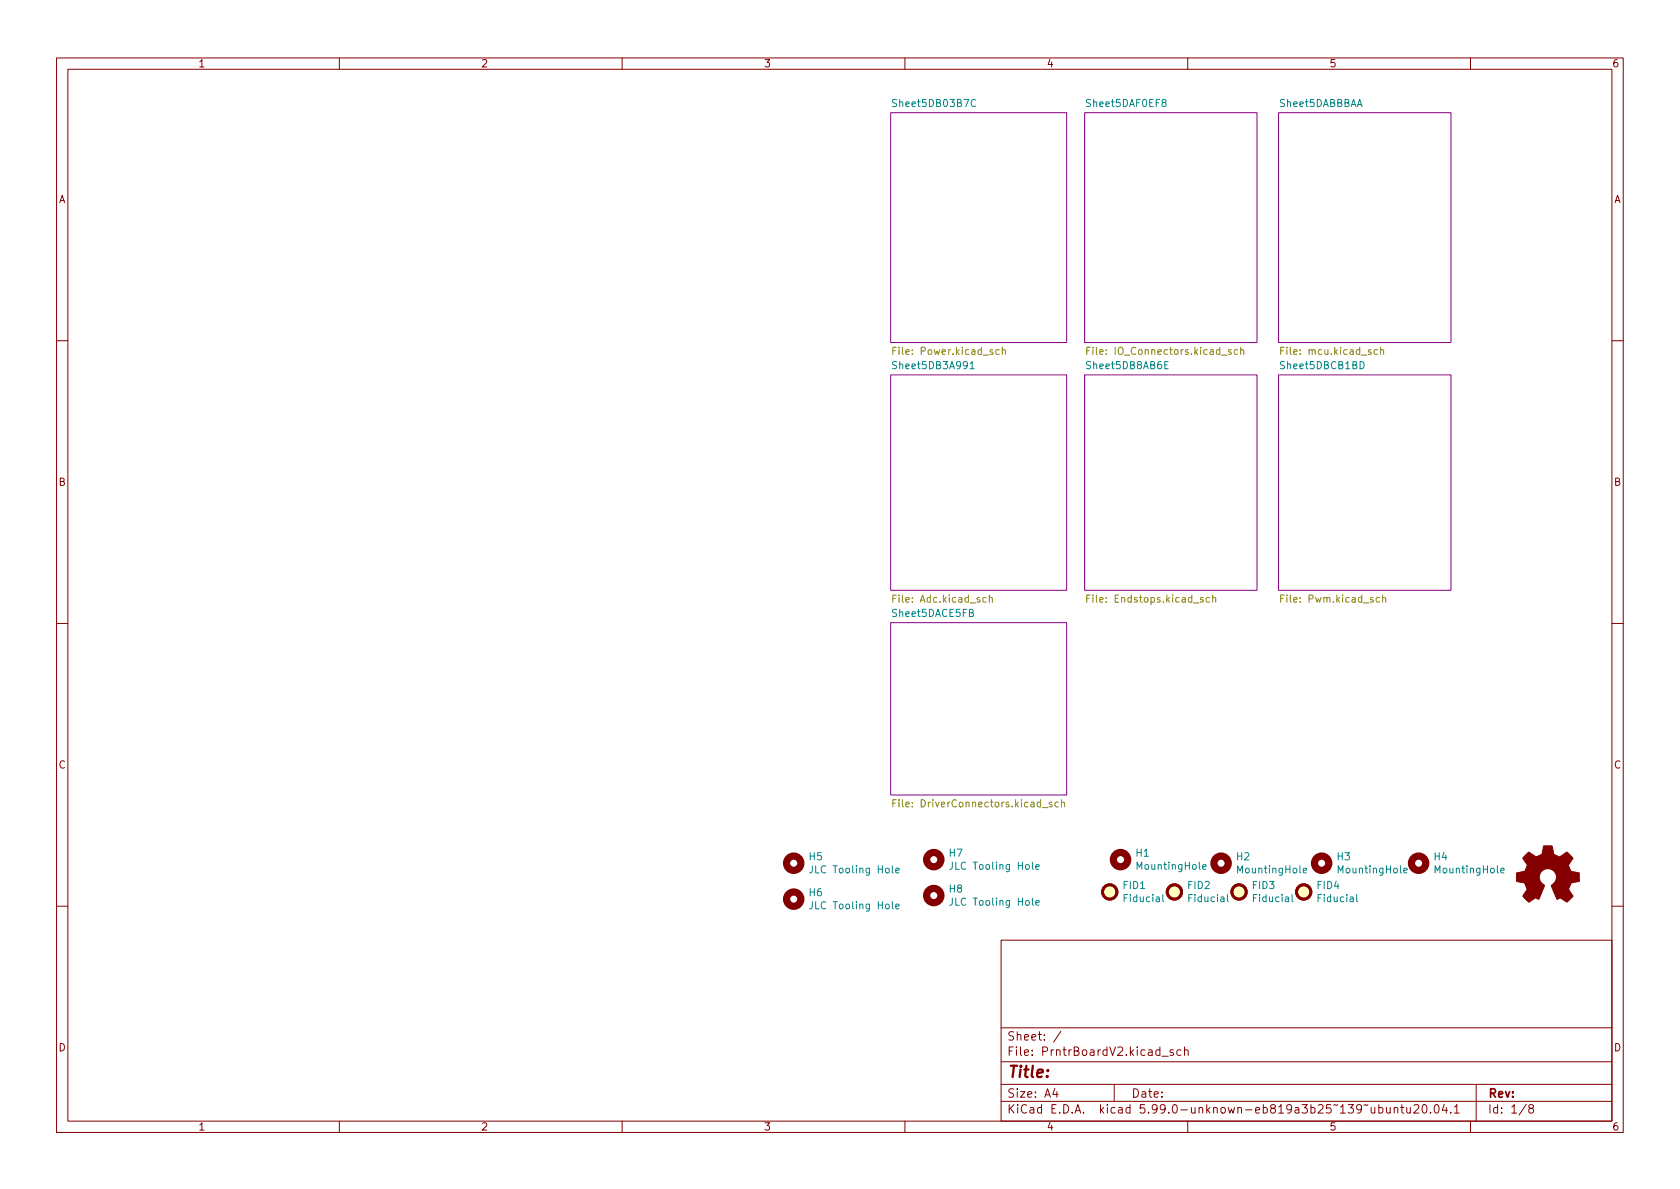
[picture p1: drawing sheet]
<svg xmlns="http://www.w3.org/2000/svg" width="297mm" height="210mm" viewBox="0 0 297 210" stroke-linecap="round" stroke-linejoin="round" font-family="sans-serif">
<g fill="none" stroke="#840000" stroke-width=".18">
<path d="M10 10.2h277v190.1h-277zM12 12.2h273v186.1h-273zM60 10.2v2M110 10.2v2M160 10.2v2M210 10.2v2M260 10.2v2M10 60.2h2M285 60.2h2M10 110.2h2M285 110.2h2M10 160.2h2"/>
<path d="M177 166.3h108v32h-108zM285 160.2h2M60 198.3v2M110 198.3v2M160 198.3v2M177 194.8h108M177 191.8h108M177 187.8h108M177 181.8h108M186.5 192.5l-.4 1h1M186.9 193v1M187.6 182.4l-1.3 1.9"/>
<path d="M197 191.8v3M205.4 186.8h1.2M207.4 185.7l-.3-.1-.2 .2v.3l.5 .1v.4h-.5M208.8 185.7l-.4-.1-.3 .3v.4l.1 .3h.6M209.4 185.8l.2-.2 .4 .1 .1 .9M209.4 185.1v1.5M210 198.3v2M243.8 195.9l.4-.1 .3 .3v.4l-.1 .3h-.6M243.8 195.3v1.5M245.1 195.8l.1 1h.4l.2-.1M245.8 195.8v1M246.5 196l.2-.2 .4 .1v.9"/>
<path d="M246.5 195.8v1M247.6 195.8h.6M247.9 195.3v1.3l.3 .2M248.7 195.8l.1 1h.3l.3-.1M249.4 195.8v1M250 195.5l.6-.2 .2 .2 .1 .3-1 1h1M251.6 195.4l.2-.1a.81 .81 0 0 1 .6 .7 .81 .81 0 0 1-.3 .8h-.2a.81 .81 0 0 1-.5-.6 .81 .81 0 0 1 .2-.8zM252.9 196.7v.1M253.8 195.4l.1-.1a.81 .81 0 0 1 .6 .7 .81 .81 0 0 1-.3 .8h-.1a.81 .81 0 0 1-.6-.6 .81 .81 0 0 1 .3-.8zM255.4 195.3l-.4 1h.9M255.7 195.8v1M256.5 196.7v.1"/>
<path d="M257.1 195.8l.5-.5v1.5M257.1 196.8h.9M260 198.3v2M261 191.8v6.5M269.9 195.3l-1.3 1.9M270.6 196l-.3-.3 .1-.2 .2-.2 .4 .1 .2 .2-.1 .2-.7 .2-.1 .3v.2l.3 .3h.4l.2-.3-.1-.4-.2-.1"/>
</g>
<g fill="#fff" stroke="#fff" stroke-width=".18">
<path d="M157.5 110.1h31.1v30.5h-31.1z"/>
<path d="M226.1 66.3h30.4v38.1h-30.4z"/>
<path d="M191.8 66.3h30.4v38.1h-30.4z"/>
<path d="M157.5 66.3h31.1v38.1h-31.1z"/>
<path d="M157.5 19.9h31.1v40.7h-31.1z"/>
<path d="M226.1 19.9h30.4v40.7h-30.4z"/>
<path d="M191.8 19.9h30.4v40.7h-30.4z"/>
</g>
<path d="M157.5 19.9h31.1v40.7h-31.1zM191.8 19.9h30.4v40.7h-30.4zM226.1 19.9h30.4v40.7h-30.4zM157.5 66.3h31.1v38.1h-31.1zM191.8 66.3h30.4v38.1h-30.4zM226.1 66.3h30.4v38.1h-30.4zM157.5 110.1h31.1v30.5h-31.1z" fill="none" stroke="#840084" stroke-width=".18"/>
<g fill="none" stroke="#848400" stroke-width=".18">
<path d="M157.9 62h.4M158.5 61.4h-.6v1.3M176.7 61.9l-.4-.1-.2 .3 .1 .5h.5M177.2 62l.2-.2 .3 .1 .1 .8M177.2 61.4v1.3M192.2 62h.4M192.8 61.4h-.6v1.3M217.7 61.9l-.3-.1-.2 .2v.2l.5 .1v.3h-.5M218.8 61.9l-.3-.1-.3 .3 .1 .5h.5M219.4 62l.1-.2 .3 .1 .1 .8M219.4 61.4v1.3M226.4 62h.5"/>
<path d="M227 61.4h-.6v1.3M243.6 61.9l-.4-.1-.2 .3 .1 .5h.5M244.1 62l.2-.2 .3 .1v.8M244.1 61.4v1.3M157.9 105.8h.4M158.5 105.2h-.6v1.3M174.4 105.7l-.4-.1-.2 .3 .1 .5h.5M174.9 105.8l.2-.2 .3 .1 .1 .8M174.9 105.2v1.3M192.2 105.8h.4M192.8 105.2h-.6v1.3M213.9 105.7l-.4-.1-.2 .3 .1 .5h.5"/>
<path d="M214.4 105.8l.2-.2 .3 .1 .1 .8M214.4 105.2v1.3M226.4 105.8h.5M227 105.2h-.6v1.3M243.9 105.7l-.3-.1-.3 .3 .1 .5h.5M244.5 105.8l.1-.2 .3 .1 .1 .8M244.5 105.2v1.3M157.9 142h.4M158.5 141.4h-.6v1.3M186 141.9l-.3-.1-.2 .2 .1 .2 .4 .1v.3h-.5M187.1 141.9l-.3-.1-.3 .3 .1 .5h.5M187.7 142l.2-.2 .3 .1v.8"/>
<path d="M187.7 141.4v1.3"/>
</g>
<g fill="none" stroke="#008484" stroke-width=".18">
<path d="M172.5 17.7a.6 .6 0 0 0-.8 .4 .6 .6 0 0 0 .6 .8l.2-.2M240 18.9l.4-1.3 .4 1.3M171.5 64.3l.4-.4v1.3M171.5 65.2h.8M205.9 64.5h.5M206.5 63.9h-.6v1.3h.6M240.5 63.9a.64 .64 0 0 1 .7 .7 .64 .64 0 0 1-.7 .6zM143.6 159.4v1a.41 .41 0 0 1-.5 .3M143.6 153.1v.9a.41 .41 0 0 1-.5 .4M157.8 159.4v1.1l.2 .2M157.8 153.1v1.1l.2 .2M158.4 153.9l.6-.1-.1-.2-.3-.1-.2 .2v.6h.5"/>
<path d="M168.4 158.8v.9a.41 .41 0 0 1-.5 .4M168.4 152.5v.9a.41 .41 0 0 1-.5 .3M182.5 158.8v1.1l.2 .2M182.5 152.5v1l.2 .2M183.1 159.7l.6-.2v-.2l-.4-.1-.2 .2 .1 .6h.5M183.1 153.3l.6-.1v-.3h-.4l-.2 .2 .1 .6h.5M205.6 158.2v1.1l.2 .1M212.7 153.3l.6-.1-.1-.3h-.4l-.1 .2v.6h.5M217 158.2v1.1l.2 .1M228.4 158.2v1.1l.2 .1M230.4 153.9l.6-.1v-.2l-.4-.1-.2 .2 .1 .6h.5M239.9 158.2v1.1l.2 .1"/>
<path d="M248.2 153.9l.6-.1v-.2l-.4-.1-.2 .2 .1 .6h.5M265.4 153.9l.6-.1-.1-.2-.4-.1-.1 .2v.6h.5M158.4 160.3l.6-.1-.1-.3h-.3l-.2 .2v.6h.5"/>
</g>
<path d="M269.7 151.2l.6-.5 .9 .6a.62 .62 0 0 0 1 0l.2-.1a1.62 1.62 0 0 0 .5-1.4l.1-.2h1.4l.2 .8a.74 .74 0 0 0 .7 .9l.5 .2 1.3-.8 1 1-.4 .7a.75 .75 0 0 0-.2 1.2l.2 .5 1.5 .3v1.4l-1.4 .3-.1 .2a1.23 1.23 0 0 0-.2 1.1l.6 1.1-.1 .1-1 .9-.8-.5a.54 .54 0 0 0-.8 0l-1.1-2.3a2.33 2.33 0 0 0 .9-2 1.54 1.54 0 0 0-2.5-.7 1.54 1.54 0 0 0 .4 2.6l-1.1 2.4a.69 .69 0 0 0-1.1 .2l-.6 .3-1.1-1 .8-1.2-.2-.6a.71 .71 0 0 0-.9-.7l-.8-.2v-1.4l.5-.1a1.11 1.11 0 0 0 1.2-.7 .72 .72 0 0 0-.2-1.2l-.4-.7z" fill="#840000" stroke="#840000" stroke-width=".18"/>
<g fill="#ffffc2" stroke="#ffffc2" stroke-width=".18">
<circle cx="219.1" cy="157.7" r="1.27"/>
<circle cx="230.5" cy="157.7" r="1.27"/>
<circle cx="207.6" cy="157.7" r="1.27"/>
<circle cx="196.2" cy="157.7" r="1.27"/>
</g>
<g fill="none" stroke="#840000" stroke-width=".51">
<circle cx="196.2" cy="157.7" r="1.27"/>
<circle cx="207.6" cy="157.7" r="1.27"/>
<circle cx="219.1" cy="157.7" r="1.27"/>
<circle cx="230.5" cy="157.7" r="1.27"/>
</g>
<g fill="none" stroke="#840000" stroke-width="1.3">
<circle cx="140.3" cy="159" r="1.27"/>
<circle cx="140.3" cy="152.6" r="1.27"/>
<circle cx="165.1" cy="152" r="1.27"/>
<circle cx="165.1" cy="158.4" r="1.27"/>
<circle cx="198.1" cy="152" r="1.27"/>
<circle cx="215.9" cy="152.6" r="1.27"/>
<circle cx="233.7" cy="152.6" r="1.27"/>
<circle cx="250.8" cy="152.6" r="1.27"/>
</g>
<text font-size="2.8" fill="#840000" x="178" y="190.6">Title:</text>
<g font-size="2.1" fill="#840000">
<text x="178" y="184">Sheet: /</text>
<text x="178" y="186.7">File: PrntrBoardV2.kicad_sch</text>
<text x="178" y="196.9">KiCad E.D.A. kicad 5.99.0-unknown-eb819a3b25~139~ubuntu20.04.1</text>
<text x="178" y="194.1">Size: A4</text>
<text x="200" y="194.1">Date:</text>
<text x="263" y="194.1">Rev:</text>
<text x="263" y="196.9">Id: 1/8</text>
</g>
<g font-size="1.8" fill="#840000">
<text x="35" y="11.9">1</text>
<text x="85" y="11.9">2</text>
<text x="135" y="11.9">3</text>
<text x="185" y="11.9">4</text>
<text x="235" y="11.9">5</text>
<text x="285" y="11.9">6</text>
<text x="10.3" y="35.9">A</text>
<text x="285.3" y="35.9">A</text>
<text x="10.3" y="85.9">B</text>
<text x="285.3" y="85.9">B</text>
<text x="10.3" y="135.9">C</text>
<text x="285.3" y="135.9">C</text>
<text x="10.3" y="185.9">D</text>
<text x="285.3" y="185.9">D</text>
<text x="35" y="199.9">1</text>
<text x="85" y="199.9">2</text>
<text x="135" y="199.9">3</text>
<text x="185" y="199.9">4</text>
<text x="235" y="199.9">5</text>
<text x="285" y="199.9">6</text>
</g>
<g font-size="1.8" fill="#008484">
<text x="158.2" y="18.9">Sheet5DB03B7C</text>
<text x="192.3" y="18.9">Sheet5DAF0EF8</text>
<text x="226.2" y="18.9">Sheet5DABBBAA</text>
<text x="158.2" y="65.3">Sheet5DB3A991</text>
<text x="192.3" y="65.3">Sheet5DB8AB6E</text>
<text x="226.6" y="65.3">Sheet5DBCB1BD</text>
<text x="157.9" y="109.1">Sheet5DACE5FB</text>
<text x="143.1" y="152.1">H5</text>
<text x="143.8" y="154.4">JLC Tooling Hole</text>
<text x="167.9" y="151.5">H7</text>
<text x="168.6" y="153.8">JLC Tooling Hole</text>
<text x="200.9" y="151.5">H1</text>
<text x="201.2" y="153.8">MountingHole</text>
<text x="218.7" y="152.1">H2</text>
<text x="219" y="154.4">MountingHole</text>
<text x="236.4" y="152.1">H3</text>
<text x="236.8" y="154.4">MountingHole</text>
<text x="253.6" y="152.1">H4</text>
<text x="253.9" y="154.4">MountingHole</text>
<text x="143.1" y="158.5">H6</text>
<text x="143.8" y="160.8">JLC Tooling Hole</text>
<text x="167.9" y="157.8">H8</text>
<text x="168.6" y="160.1">JLC Tooling Hole</text>
<text x="198.6" y="157.2">FID1</text>
<text x="198.9" y="159.5">Fiducial</text>
<text x="210.1" y="157.2">FID2</text>
<text x="210.3" y="159.5">Fiducial</text>
<text x="221.5" y="157.2">FID3</text>
<text x="221.7" y="159.5">Fiducial</text>
<text x="232.9" y="157.2">FID4</text>
<text x="233.2" y="159.5">Fiducial</text>
</g>
<g font-size="1.8" fill="#848400">
<text x="158.6" y="62.7">File: Power.kicad_sch</text>
<text x="193.1" y="62.7">File: IO_Connectors.kicad_sch</text>
<text x="227.1" y="62.7">File: mcu.kicad_sch</text>
<text x="158.4" y="106.6">File: Adc.kicad_sch</text>
<text x="192.9" y="106.6">File: Endstops.kicad_sch</text>
<text x="227.1" y="106.6">File: Pwm.kicad_sch</text>
<text x="159" y="142.7">File: DriverConnectors.kicad_sch</text>
</g>
</svg>
